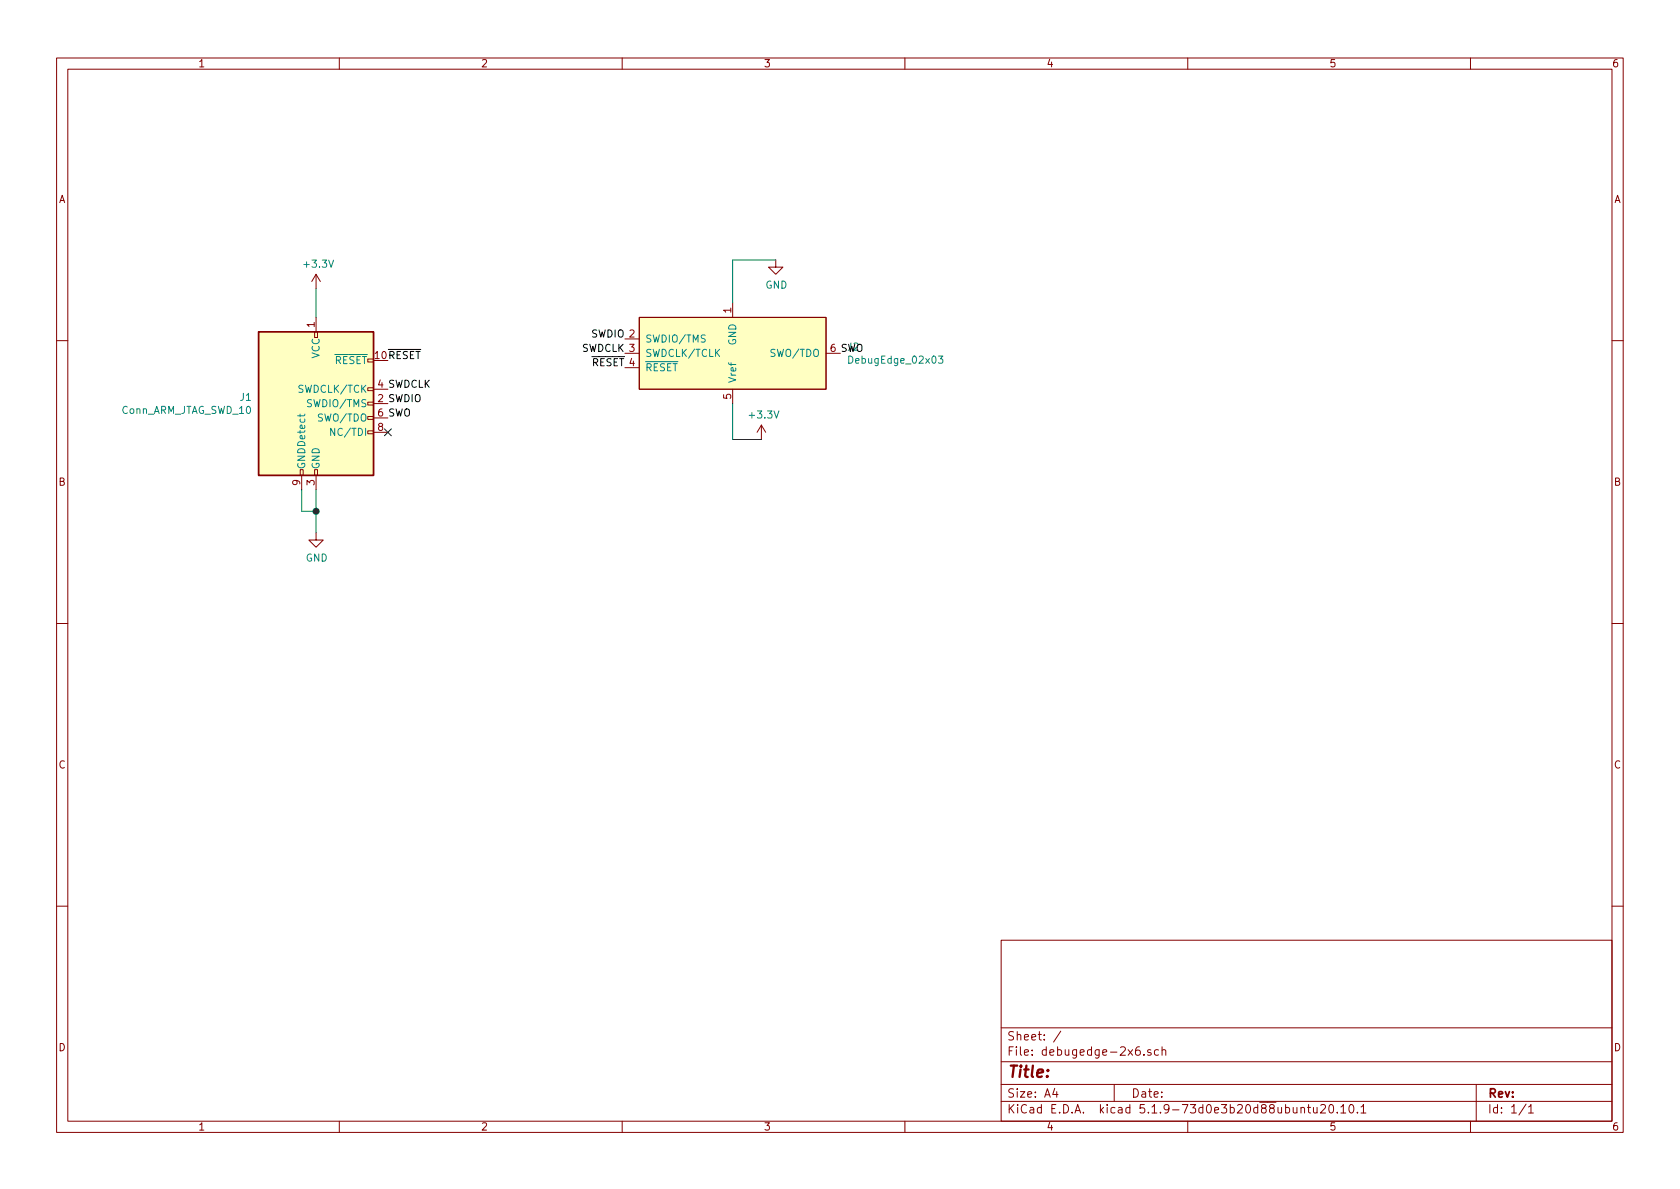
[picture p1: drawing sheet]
EESchema Schematic File Version 4
EELAYER 30 0
EELAYER END
$Descr A4 11693 8268
encoding utf-8
Sheet 1 1
Title ""
Date ""
Rev ""
Comp ""
Comment1 ""
Comment2 ""
Comment3 ""
Comment4 ""
$EndDescr
$Comp
L Connector:Conn_ARM_JTAG_SWD_10 J1
U 1 1
P 2200 2800
F 0 "J1" H 1757 2846 50  0000 R CNN
F 1 "Conn_ARM_JTAG_SWD_10" H 1757 2755 50  0000 R CNN
F 2 "kicadlib:ARM_10_PIN" H 2250 2250 50  0001 L TNN
F 3 "http://infocenter.arm.com/help/topic/com.arm.doc.faqs/attached/13634/cortex_debug_connectors.pdf" V 1850 1550 50  0001 C CNN
	1    2200 2800
	1    0    0    -1  
$EndComp
$Comp
L Connector_DebugEdge:DebugEdge_02x03 J2
U 1 1
P 5100 2450
F 0 "J2" H 5894 2496 50  0000 L CNN
F 1 "DebugEdge_02x03" H 5894 2405 50  0000 L CNN
F 2 "Connector_DebugEdge:DebugEdge_2x03_Target" H 5100 2850 50  0001 C CNN
F 3 "" H 5100 2850 50  0001 C CNN
	1    5100 2450
	1    0    0    -1  
$EndComp
$Comp
L power:GND #PWR0101
U 1 1
P 5400 1800
F 0 "#PWR0101" H 5400 1550 50  0001 C CNN
F 1 "GND" H 5405 1627 50  0000 C CNN
F 2 "" H 5400 1800 50  0001 C CNN
F 3 "" H 5400 1800 50  0001 C CNN
	1    5400 1800
	1    0    0    -1  
$EndComp
Wire Wire Line
	5400 1800 5100 1800
Wire Wire Line
	5100 1800 5100 2100
$Comp
L power:GND #PWR0102
U 1 1
P 2200 3700
F 0 "#PWR0102" H 2200 3450 50  0001 C CNN
F 1 "GND" H 2205 3527 50  0000 C CNN
F 2 "" H 2200 3700 50  0001 C CNN
F 3 "" H 2200 3700 50  0001 C CNN
	1    2200 3700
	1    0    0    -1  
$EndComp
Wire Wire Line
	2200 3700 2200 3550
Wire Wire Line
	2100 3400 2100 3550
Wire Wire Line
	2100 3550 2200 3550
Connection ~ 2200 3550
Wire Wire Line
	2200 3550 2200 3400
$Comp
L power:+3.3V #PWR0103
U 1 1
P 2200 2000
F 0 "#PWR0103" H 2200 1850 50  0001 C CNN
F 1 "+3.3V" H 2215 2173 50  0000 C CNN
F 2 "" H 2200 2000 50  0001 C CNN
F 3 "" H 2200 2000 50  0001 C CNN
	1    2200 2000
	1    0    0    -1  
$EndComp
Wire Wire Line
	2200 2000 2200 2200
$Comp
L power:+3.3V #PWR0104
U 1 1
P 5300 3050
F 0 "#PWR0104" H 5300 2900 50  0001 C CNN
F 1 "+3.3V" H 5315 3223 50  0000 C CNN
F 2 "" H 5300 3050 50  0001 C CNN
F 3 "" H 5300 3050 50  0001 C CNN
	1    5300 3050
	1    0    0    -1  
$EndComp
Wire Wire Line
	5300 3050 5100 3050
Wire Wire Line
	5100 3050 5100 2800
Text Label 2700 2500 0    50   ~ 0
~RESET
Text Label 4350 2550 2    50   ~ 0
~RESET
Text Label 4350 2350 2    50   ~ 0
SWDIO
Text Label 2700 2800 0    50   ~ 0
SWDIO
Text Label 2700 2700 0    50   ~ 0
SWDCLK
Text Label 2700 2900 0    50   ~ 0
SWO
Text Label 5850 2450 0    50   ~ 0
SWO
Text Label 4350 2450 2    50   ~ 0
SWDCLK
NoConn ~ 2700 3000
$EndSCHEMATC
